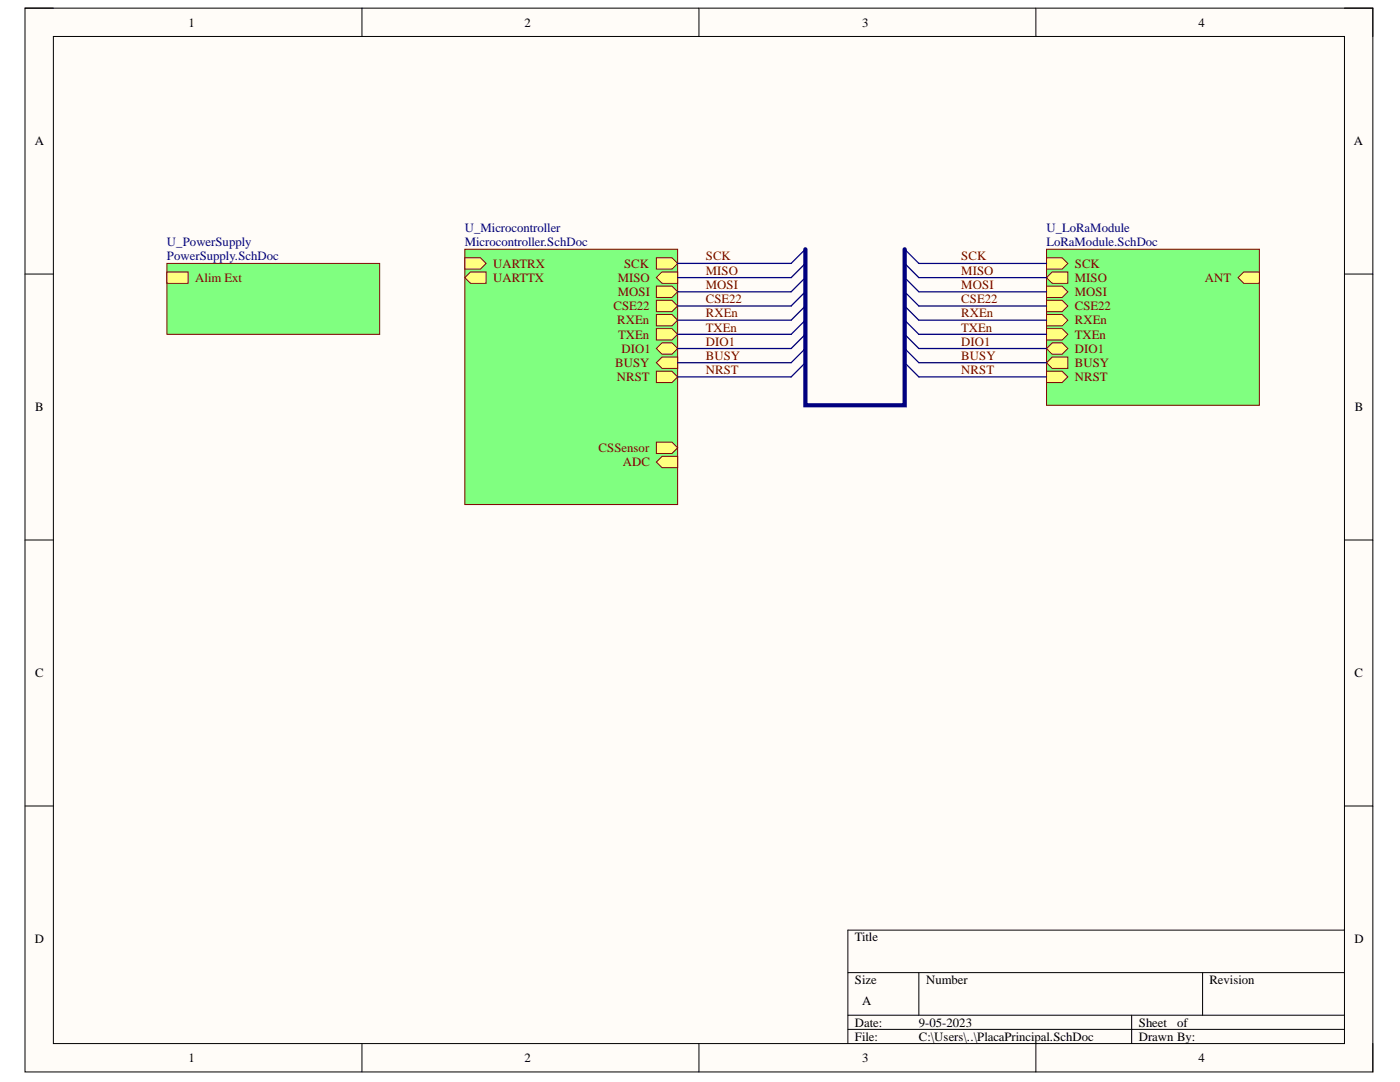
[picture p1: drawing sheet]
<svg xmlns="http://www.w3.org/2000/svg" width="279mm" height="216mm" viewBox="0 0 279 216" stroke-linecap="round" stroke-linejoin="round" font-family="sans-serif">
<path d="M5 1.6h269v212.3h-269z" fill-rule="evenodd" fill="#fffcf8"/>
<path d="M5 1.6h269v212.3h-269z" fill="none" stroke="#000" stroke-width=".2"/>
<path d="M10.7 7.3h257.6v200.9h-257.6z" fill-rule="evenodd" fill="#fffcf8"/>
<g fill="none" stroke="#000" stroke-width=".2">
<path d="M5 1.6h5.7M10.7 7.3h257.6v200.9h-257.6zM72.2 1.6v5.7M139.5 1.6v5.7M206.7 1.6v5.7M268.3 1.6h5.7v5.7M5 54.7h5.7M268.3 54.7h5.7M5 107.8h5.7M268.3 107.8h5.7M5 160.8h5.7M268.3 160.8h5.7"/>
<path d="M169.2 194.1h99.1M183.4 194.1v8.5M240 194.1v8.5M268.3 185.6h-99.1v22.6M72.2 208.2v5.7M139.5 208.2v5.7M169.2 202.6h99.1M169.2 205.4h99.1M206.7 208.2v5.7M225.9 202.6v5.6M274 208.2v5.7"/>
</g>
<path d="M33.3 52.6h42.5v14.1h-42.5z" fill-rule="evenodd" fill="#80ff80"/>
<path d="M33.3 52.6h42.5v14.1h-42.5z" fill="none" stroke="#800000" stroke-width=".2"/>
<path d="M33.3 54.3h4.3v2.2h-4.3z" fill-rule="evenodd" fill="#ffff80"/>
<path d="M33.3 54.3h4.3v2.2h-4.3z" fill="none" stroke="#800000" stroke-width=".2"/>
<path d="M92.8 49.7h42.4v51h-42.4z" fill-rule="evenodd" fill="#80ff80"/>
<path d="M92.8 49.7h42.4v51h-42.4z" fill="none" stroke="#800000" stroke-width=".2"/>
<path d="M131 51.4h3.1l1.1 1.2-1.1 1.1h-3.1z" fill-rule="evenodd" fill="#ffff80"/>
<path d="M131 51.4h3.1l1.1 1.2-1.1 1.1h-3.1z" fill="none" stroke="#800000" stroke-width=".2"/>
<path d="M131 57.1h3.1l1.1 1.1-1.1 1.2h-3.1z" fill-rule="evenodd" fill="#ffff80"/>
<path d="M131 57.1h3.1l1.1 1.1-1.1 1.2h-3.1z" fill="none" stroke="#800000" stroke-width=".2"/>
<path d="M131 59.9h3.1l1.1 1.2-1.1 1.1h-3.1z" fill-rule="evenodd" fill="#ffff80"/>
<path d="M131 59.9h3.1l1.1 1.2-1.1 1.1h-3.1z" fill="none" stroke="#800000" stroke-width=".2"/>
<path d="M92.8 51.4h3.1l1.1 1.2-1.1 1.1h-3.1z" fill-rule="evenodd" fill="#ffff80"/>
<path d="M92.8 51.4h3.1l1.1 1.2-1.1 1.1h-3.1z" fill="none" stroke="#800000" stroke-width=".2"/>
<path d="M131 62.8h3.1l1.1 1.1-1.1 1.1h-3.1z" fill-rule="evenodd" fill="#ffff80"/>
<path d="M131 62.8h3.1l1.1 1.1-1.1 1.1h-3.1z" fill="none" stroke="#800000" stroke-width=".2"/>
<path d="M131 65.6h3.1l1.1 1.1-1.1 1.1h-3.1z" fill-rule="evenodd" fill="#ffff80"/>
<path d="M131 65.6h3.1l1.1 1.1-1.1 1.1h-3.1z" fill="none" stroke="#800000" stroke-width=".2"/>
<path d="M131 72.4l1.1-1.2h3.1v2.3h-3.1z" fill-rule="evenodd" fill="#ffff80"/>
<path d="M131 72.4l1.1-1.2h3.1v2.3h-3.1z" fill="none" stroke="#800000" stroke-width=".2"/>
<path d="M131 69.5l1.1-1.1h2l1.1 1.1-1.1 1.2h-2z" fill-rule="evenodd" fill="#ffff80"/>
<path d="M131 69.5l1.1-1.1h2l1.1 1.1-1.1 1.2h-2z" fill="none" stroke="#800000" stroke-width=".2"/>
<path d="M131 74.1h3.1l1.1 1.1-1.1 1.1h-3.1z" fill-rule="evenodd" fill="#ffff80"/>
<path d="M131 74.1h3.1l1.1 1.1-1.1 1.1h-3.1z" fill="none" stroke="#800000" stroke-width=".2"/>
<path d="M131 92.2l1.1-1.1h3.1v2.2h-3.1z" fill-rule="evenodd" fill="#ffff80"/>
<path d="M131 92.2l1.1-1.1h3.1v2.2h-3.1z" fill="none" stroke="#800000" stroke-width=".2"/>
<path d="M92.8 55.4l1.1-1.1h3.1v2.2h-3.1z" fill-rule="evenodd" fill="#ffff80"/>
<path d="M92.8 55.4l1.1-1.1h3.1v2.2h-3.1z" fill="none" stroke="#800000" stroke-width=".2"/>
<path d="M131 88.2h3.1l1.1 1.2-1.1 1.1h-3.1z" fill-rule="evenodd" fill="#ffff80"/>
<path d="M131 88.2h3.1l1.1 1.2-1.1 1.1h-3.1z" fill="none" stroke="#800000" stroke-width=".2"/>
<path d="M131 55.4l1.1-1.1h3.1v2.2h-3.1z" fill-rule="evenodd" fill="#ffff80"/>
<path d="M131 55.4l1.1-1.1h3.1v2.2h-3.1z" fill="none" stroke="#800000" stroke-width=".2"/>
<path d="M208.9 49.7h42.4v31.2h-42.4z" fill-rule="evenodd" fill="#80ff80"/>
<path d="M208.9 49.7h42.4v31.2h-42.4z" fill="none" stroke="#800000" stroke-width=".2"/>
<path d="M208.9 51.4h3.1l1.1 1.2-1.1 1.1h-3.1z" fill-rule="evenodd" fill="#ffff80"/>
<path d="M208.9 51.4h3.1l1.1 1.2-1.1 1.1h-3.1z" fill="none" stroke="#800000" stroke-width=".2"/>
<path d="M208.9 57.1h3.1l1.1 1.1-1.1 1.2h-3.1z" fill-rule="evenodd" fill="#ffff80"/>
<path d="M208.9 57.1h3.1l1.1 1.1-1.1 1.2h-3.1z" fill="none" stroke="#800000" stroke-width=".2"/>
<path d="M208.9 55.4l1.1-1.1h3.1v2.2h-3.1z" fill-rule="evenodd" fill="#ffff80"/>
<path d="M208.9 55.4l1.1-1.1h3.1v2.2h-3.1z" fill="none" stroke="#800000" stroke-width=".2"/>
<path d="M208.9 59.9h3.1l1.1 1.2-1.1 1.1h-3.1z" fill-rule="evenodd" fill="#ffff80"/>
<path d="M208.9 59.9h3.1l1.1 1.2-1.1 1.1h-3.1z" fill="none" stroke="#800000" stroke-width=".2"/>
<path d="M208.9 62.8h3.1l1.1 1.1-1.1 1.1h-3.1z" fill-rule="evenodd" fill="#ffff80"/>
<path d="M208.9 62.8h3.1l1.1 1.1-1.1 1.1h-3.1z" fill="none" stroke="#800000" stroke-width=".2"/>
<path d="M208.9 65.6h3.1l1.1 1.1-1.1 1.2h-3.1z" fill-rule="evenodd" fill="#ffff80"/>
<path d="M208.9 65.6h3.1l1.1 1.1-1.1 1.2h-3.1z" fill="none" stroke="#800000" stroke-width=".2"/>
<path d="M208.9 72.4l1.1-1.2h3.1v2.3h-3.1z" fill-rule="evenodd" fill="#ffff80"/>
<path d="M208.9 72.4l1.1-1.2h3.1v2.3h-3.1z" fill="none" stroke="#800000" stroke-width=".2"/>
<path d="M208.9 69.5l1.1-1.1h2l1.1 1.1-1.1 1.2h-2z" fill-rule="evenodd" fill="#ffff80"/>
<path d="M208.9 69.5l1.1-1.1h2l1.1 1.1-1.1 1.2h-2z" fill="none" stroke="#800000" stroke-width=".2"/>
<path d="M247.1 55.4l1.1-1.1h3.1v2.2h-3.1z" fill-rule="evenodd" fill="#ffff80"/>
<path d="M247.1 55.4l1.1-1.1h3.1v2.2h-3.1z" fill="none" stroke="#800000" stroke-width=".2"/>
<path d="M208.9 74.1h3.1l1.1 1.1-1.1 1.1h-3.1z" fill-rule="evenodd" fill="#ffff80"/>
<path d="M208.9 74.1h3.1l1.1 1.1-1.1 1.1h-3.1z" fill="none" stroke="#800000" stroke-width=".2"/>
<g fill="none" stroke="#000080" stroke-width=".25">
<path d="M160.7 49.7l-2.8 2.9h-22.7M160.7 52.6l-2.8 2.8h-22.7M160.7 55.4l-2.8 2.8h-22.7M160.7 58.2l-2.8 2.9h-22.7M180.5 58.2l2.9 2.9h25.5M180.5 55.4l2.9 2.8h25.5M180.5 52.6l2.9 2.8h25.5M180.5 49.7l2.9 2.9h25.5M160.7 63.9l-2.8 2.8h-22.7M160.7 66.7l-2.8 2.8h-22.7M160.7 69.5l-2.8 2.9h-22.7M160.7 61.1l-2.8 2.8h-22.7"/>
<path d="M160.7 72.4l-2.8 2.8h-22.7M180.5 72.4l2.9 2.8h25.5M180.5 69.5l2.9 2.9h25.5M180.5 66.7l2.9 2.8h25.5M180.5 63.9l2.9 2.8h25.5M180.5 61.1l2.9 2.8h25.5"/>
</g>
<path d="M160.7 49.7v31.2h19.8v-31.2" fill="none" stroke="#000080" stroke-width=".84"/>
<g font-size="2.5">
<text x="37.6" y="5.3">1</text>
<text x="104.7" y="5.3">2</text>
<text x="172.1" y="5.3">3</text>
<text x="239.2" y="5.3">4</text>
<text x="6.9" y="29">A</text>
<text x="270.2" y="29">A</text>
<text x="7" y="82.1">B</text>
<text x="270.4" y="82.1">B</text>
<text x="7" y="135.1">C</text>
<text x="270.3" y="135.1">C</text>
<text x="6.9" y="188.2">D</text>
<text x="170.6" y="187.9">Title</text>
<text x="270.3" y="188.2">D</text>
<text x="170.6" y="196.3">Size</text>
<text x="184.8" y="196.3">Number</text>
<text x="241.4" y="196.3">Revision</text>
<text x="172.1" y="200.6">A</text>
<text x="170.6" y="204.9">Date:</text>
<text x="170.6" y="207.6">File:</text>
<text x="183.4" y="204.9">9-05-2023</text>
<text x="183.4" y="207.6">C:\Users\..\PlacaPrincipal.SchDoc</text>
<text x="227.3" y="204.9">Sheet</text>
<text x="227.3" y="207.6">Drawn By:</text>
<text x="234.9" y="204.9">of</text>
<text x="37.6" y="212">1</text>
<text x="104.7" y="212">2</text>
<text x="172.1" y="212">3</text>
<text x="239.2" y="212">4</text>
</g>
<g font-size="2.5" fill="#000080">
<text x="92.8" y="46.4">U_Microcontroller</text>
<text x="208.8" y="46.4">U_LoRaModule</text>
<text x="33.3" y="49.2">U_PowerSupply</text>
<text x="33.3" y="52">PowerSupply.SchDoc</text>
<text x="92.8" y="49.2">Microcontroller.SchDoc</text>
<text x="208.8" y="49.2">LoRaModule.SchDoc</text>
</g>
<g font-size="2.5" fill="#800000">
<text x="98.4" y="53.4">UARTRX</text>
<text x="124.5" y="53.4">SCK</text>
<text x="140.9" y="52">SCK</text>
<text x="191.8" y="52">SCK</text>
<text x="214.5" y="53.4">SCK</text>
<text x="39" y="56.3">Alim Ext</text>
<text x="98.4" y="56.3">UARTTX</text>
<text x="123.3" y="59.1">MOSI</text>
<text x="123.3" y="56.3">MISO</text>
<text x="140.9" y="54.8">MISO</text>
<text x="140.9" y="57.6">MOSI</text>
<text x="191.8" y="54.8">MISO</text>
<text x="191.8" y="57.6">MOSI</text>
<text x="214.5" y="59.1">MOSI</text>
<text x="214.5" y="56.3">MISO</text>
<text x="240.5" y="56.3">ANT</text>
<text x="122.4" y="61.9">CSE22</text>
<text x="123.2" y="64.7">RXEn</text>
<text x="140.9" y="60.5">CSE22</text>
<text x="140.9" y="63.3">RXEn</text>
<text x="191.8" y="60.5">CSE22</text>
<text x="191.8" y="63.3">RXEn</text>
<text x="214.5" y="61.9">CSE22</text>
<text x="214.5" y="64.7">RXEn</text>
<text x="123.4" y="67.6">TXEn</text>
<text x="124" y="70.4">DIO1</text>
<text x="140.9" y="66.2">TXEn</text>
<text x="140.9" y="69">DIO1</text>
<text x="140.9" y="71.8">BUSY</text>
<text x="191.8" y="66.2">TXEn</text>
<text x="191.8" y="69">DIO1</text>
<text x="191.8" y="71.8">BUSY</text>
<text x="214.5" y="67.6">TXEn</text>
<text x="214.5" y="70.4">DIO1</text>
<text x="122.8" y="73.3">BUSY</text>
<text x="123.1" y="76.1">NRST</text>
<text x="140.9" y="74.6">NRST</text>
<text x="191.8" y="74.6">NRST</text>
<text x="214.5" y="73.3">BUSY</text>
<text x="214.5" y="76.1">NRST</text>
<text x="119.5" y="90.2">CSSensor</text>
<text x="124.3" y="93">ADC</text>
</g>
</svg>
